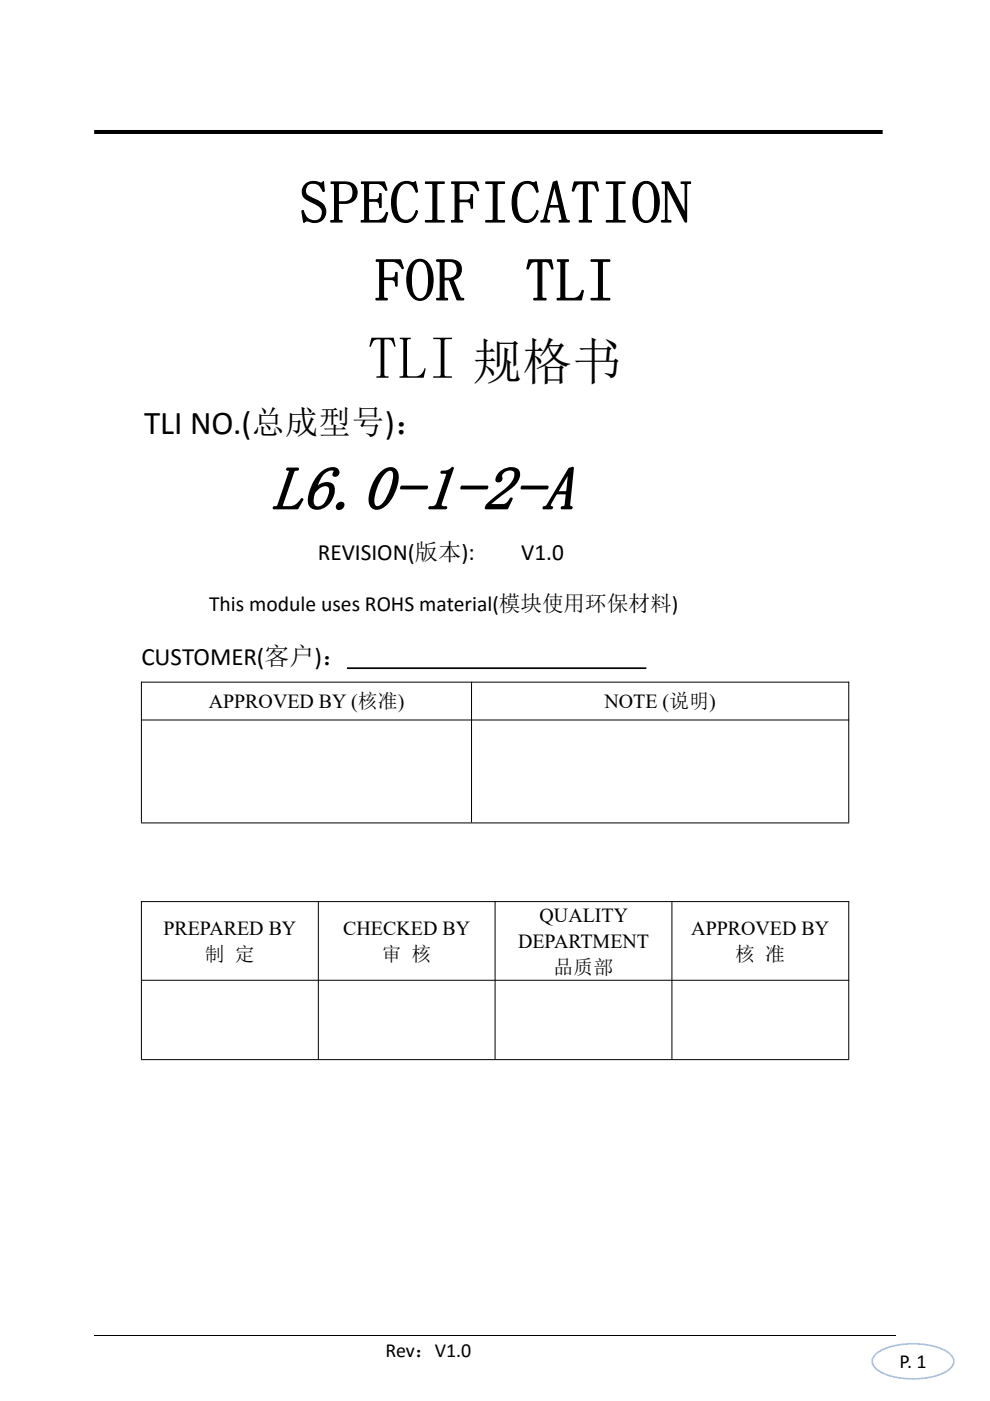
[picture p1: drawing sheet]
<svg xmlns="http://www.w3.org/2000/svg" width="210mm" height="297mm" viewBox="0 0 210 297" stroke-linecap="round" stroke-linejoin="round" font-family="sans-serif">
<path d="M20 28h167.2" fill="none" stroke="#000" stroke-width=".85" stroke-linecap="butt"/>
<g fill="none" stroke="#000" stroke-width=".21">
<path d="M29.9 144.6h150.2M29.9 152.7h150.2M30 144.5v29.9M100 144.5v29.9M180 144.5v29.9M29.9 174.5h150.2M29.9 191.2h150.2M30 191.1v33.5M67.5 191.1v33.5M105 191.1v33.5M142.5 191.1v33.5M180 191.1v33.5"/>
<path d="M29.9 207.8h150.2M29.9 224.7h150.2M20 283.1h170"/>
</g>
<path d="M186 286.9a14.5 14.5 0 0 1 10.4-1.8 8.8 8.8 0 0 1 5.5 2.4 1.91 1.91 0 0 1-.6 2.8 14.5 14.5 0 0 1-10.4 1.9 8.8 8.8 0 0 1-5.5-2.4 1.91 1.91 0 0 1 .6-2.9z" fill="none" stroke="#a7bfde" stroke-width=".35"/>
<path d="M73.6 141.7h63.5" fill="none" stroke="#000" stroke-width=".36"/>
<text font-size="13.4" x="57.6" y="107.8">L6.0-1-2-A</text>
<g font-size="12.7">
<text x="63.5" y="47.3">SPECIFICATION</text>
<text x="79.5" y="63.8">FOR</text>
<text x="111.4" y="63.8">TLI</text>
<text x="78" y="80.3">TLI</text>
</g>
<text font-size="10.6" x="100.2" y="80.3">规格书</text>
<text font-size="7.1" x="30.6" y="92">TLI NO.(总成型号)：</text>
<text font-size="5.3" x="30" y="140.9">CUSTOMER(客户)：</text>
<g font-size="4.9">
<text x="67.4" y="118.8">REVISION(版本):</text>
<text x="110.6" y="118.8">V1.0</text>
</g>
<text font-size="4.6" x="44.3" y="129.6">This module uses ROHS material(模块使用环保材料)</text>
<g font-size="4.2">
<text x="44.3" y="150.1">APPROVED BY (核准)</text>
<text x="128.2" y="150.1">NOTE (说明)</text>
<text x="114.4" y="195.5">QUALITY</text>
<text x="34.7" y="198.2">PREPARED BY</text>
<text x="43.4" y="203.8">制 定</text>
<text x="72.8" y="198.2">CHECKED BY</text>
<text x="81" y="203.8">审 核</text>
<text x="109.9" y="201">DEPARTMENT</text>
<text x="146.6" y="198.2">APPROVED BY</text>
<text x="156" y="203.8">核 准</text>
<text x="117.4" y="206.5">品质部</text>
<text x="81.8" y="287.8">Rev：V1.0</text>
<text x="190.8" y="290.1">P. 1</text>
</g>
</svg>
